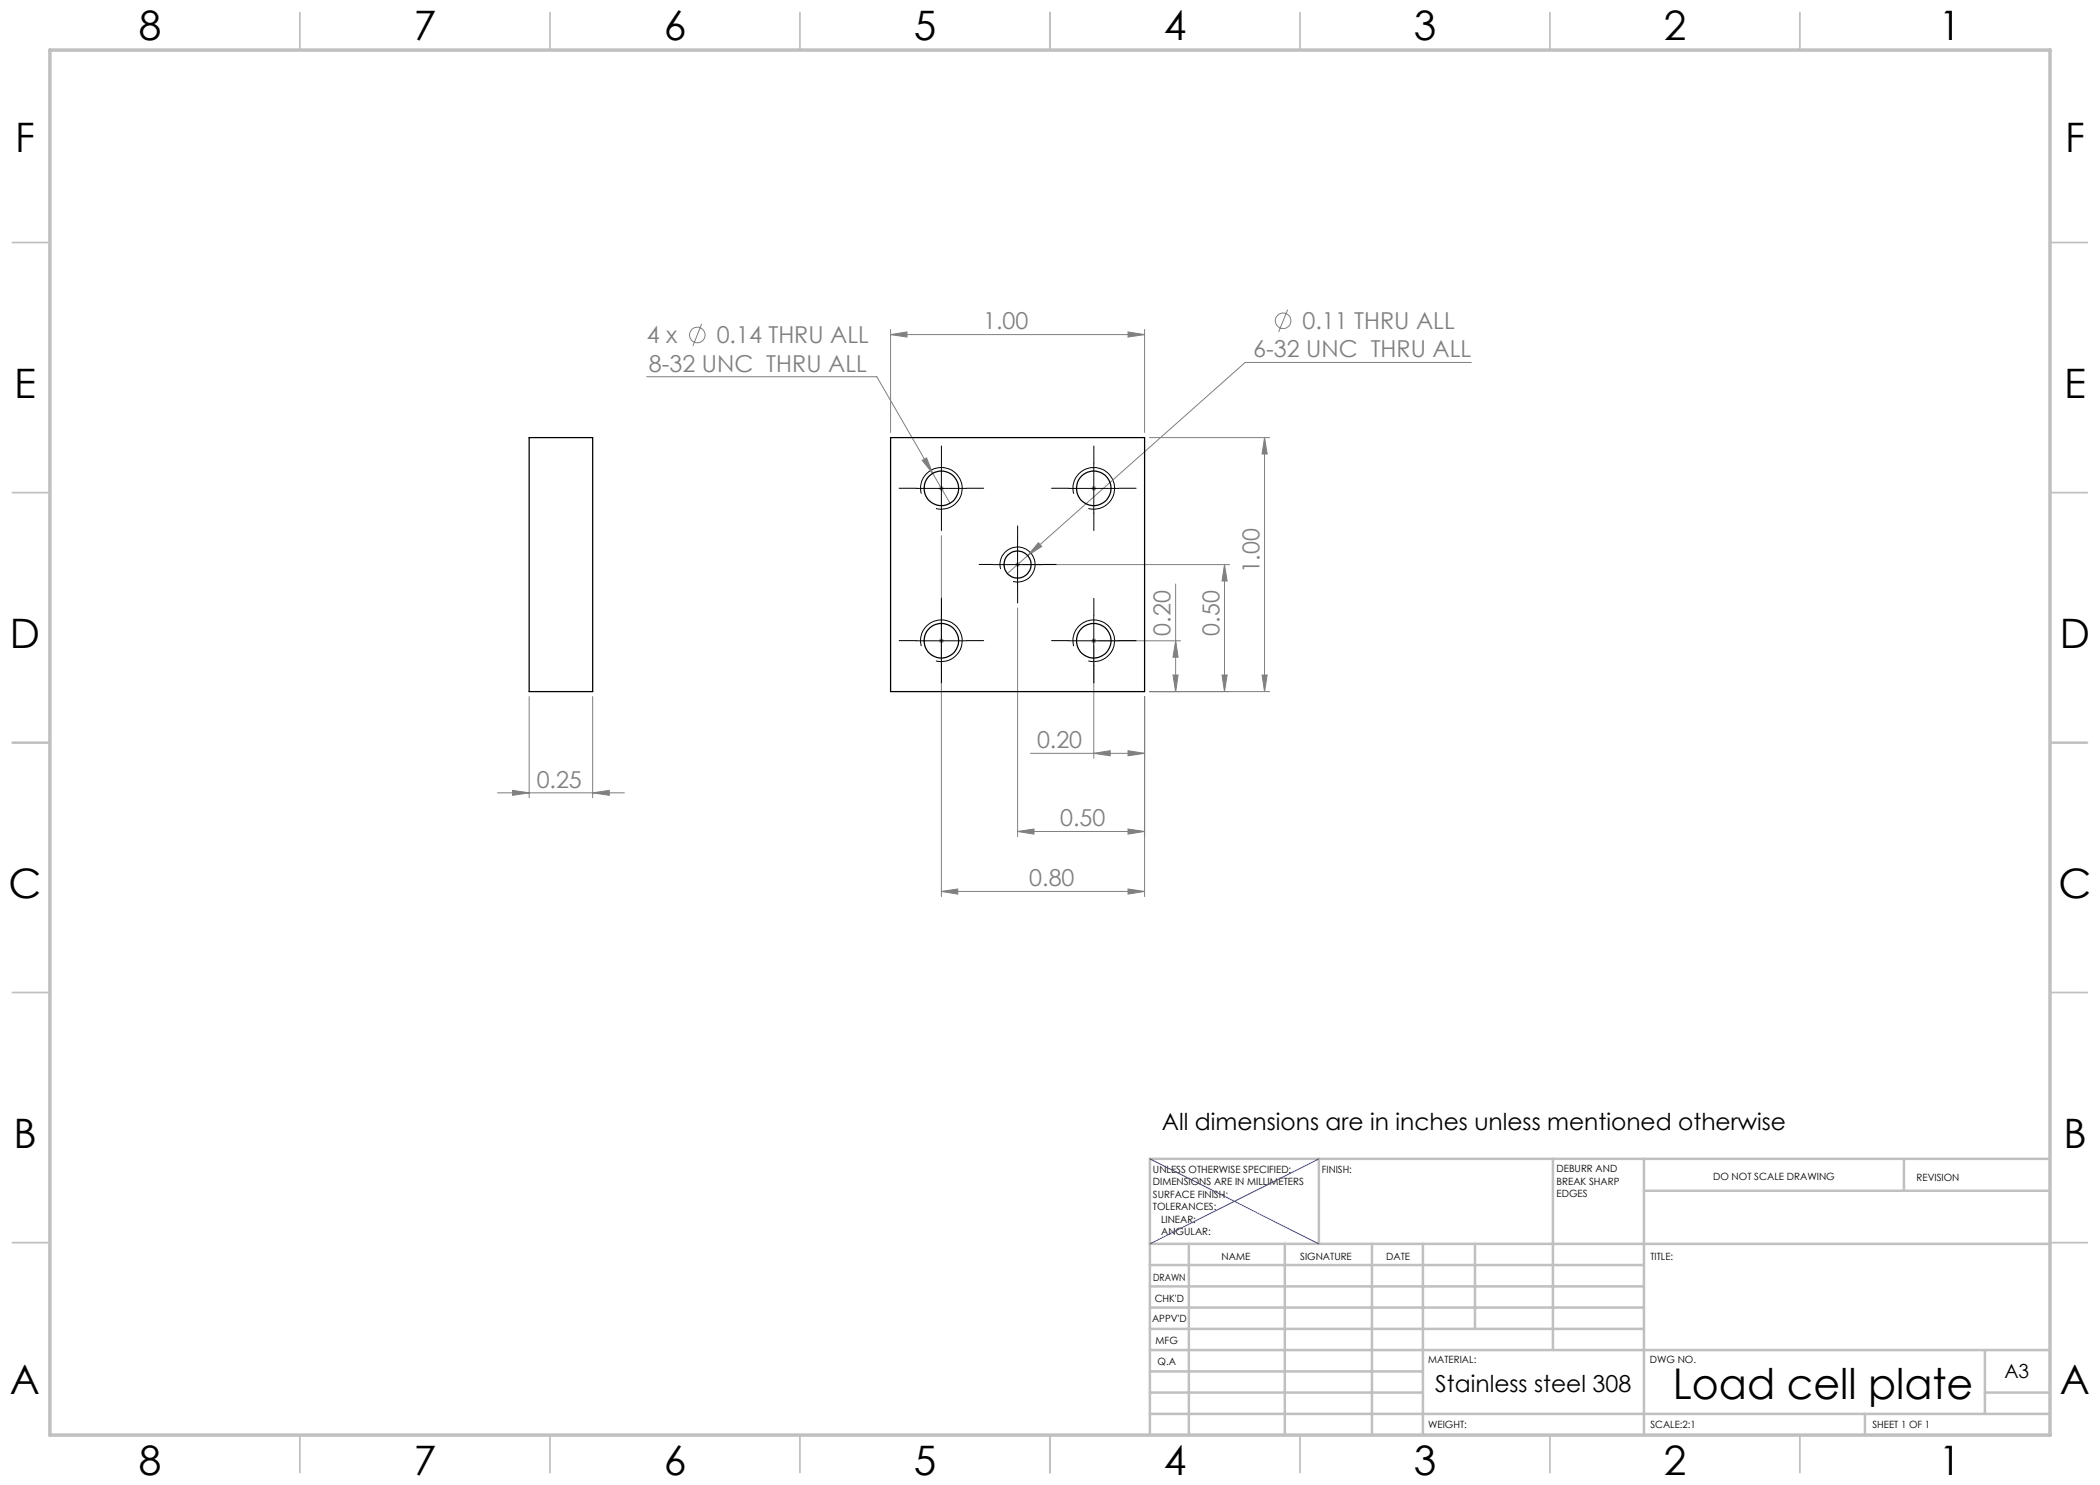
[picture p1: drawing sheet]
<svg xmlns="http://www.w3.org/2000/svg" width="420mm" height="297mm" viewBox="0 0 420 297" stroke-linecap="round" stroke-linejoin="round" font-family="sans-serif">
<g fill="none" stroke="#808080" stroke-width=".2">
<path d="M129.3 75.3h46.1l11.1 19.4M140.3 64.8l-1.7 4.4M178.1 66.9l3.3-.5v1zM178.1 65.9v20.6M178.1 66.9h50.8M225.6 66.4l3.3 .5-3.3 .5zM228.9 65.9v20.6M257.5 61.9l-1.8 4.5M294.3 72.5h-45.3l-47.5 42.2M184.4 92.1l.9-.5 1.2 3.1zM186.5 94.7l3.5 5.9M187.8 97.7h1"/>
<path d="M187.9 97.3l.7 .7M188.3 97.2v1M188.6 97.3l-.7 .7M218.3 97.7h1M218.4 97.3l.7 .7M218.8 97.2v1M219.1 97.3l-.7 .7M229.9 87.5h24M252.9 87.5v50.8M252.9 87.5l.5 3.3h-1zM188.3 107.1v72.2M203 112.9h1"/>
<path d="M203.2 112.6l.7 .7M203.5 112.4v1M203.9 112.6l-.7 .7M204.5 112.9h41.4M207.7 108.5l.7 .8-2.9 1.8zM235.1 116.8v21.5M244.9 112.9v25.4M244.9 112.9l.5 3.3h-1zM105.8 139.3v20.3M118.5 139.3v20.3M187.8 128.2h1M187.9 127.8l.7 .7"/>
<path d="M188.6 127.8l-.7 .7M203.5 121.6v45.7M218.3 128.2h1M218.4 127.8l.7 .7M218.8 127.6v1.1M218.8 129.1v22.6M219.1 127.8l-.7 .7M219.7 128.2h16.4M228.9 139.3v40M229.9 138.3h24M234.6 135h1l-.5 3.3zM235.1 128.2l.5 3.2h-1z"/>
<path d="M244.4 135h1l-.5 3.3zM252.4 135h1l-.5 3.3zM99.5 158.6h25.4M102.5 158.1l3.3 .5-3.3 .5zM118.5 158.6l3.3-.5v1zM206.1 150.7h22.8M218.8 150.7l3.2-.6v1.1zM225.6 150.1l3.3 .6-3.3 .5zM188.3 178.3l3.3-.5v1zM188.3 178.3h40.6M203.5 166.3l3.3-.5v1zM203.5 166.3h25.4"/>
<path d="M225.6 165.8l3.3 .5-3.3 .5zM225.6 177.8l3.3 .5-3.3 .5z"/>
<circle cx="139.4" cy="67" r="1.56"/>
<circle cx="256.6" cy="64.2" r="1.55"/>
</g>
<g fill="none" stroke="#000" stroke-width=".2">
<path d="M183.3 97.7h10M184.3 98.7a4.2 4.2 0 0 1 3.6-5.2 4.2 4.2 0 0 1 4.5 4.6 4.2 4.2 0 0 1-5.2 3.6M188.3 92.7v10M213.7 97.7h10M214.7 98.7a4.2 4.2 0 0 1 3.7-5.2 4.2 4.2 0 0 1 4.5 4.6 4.2 4.2 0 0 1-5.2 3.6M218.8 92.7v10M198.5 112.9h10M200.1 113.8a3.5 3.5 0 0 1 3.1-4.4 3.5 3.5 0 0 1 3.8 3.9 3.5 3.5 0 0 1-4.4 3M203.5 107.9v10M183.3 128.2h10M184.3 129.2a4.2 4.2 0 0 1 3.6-5.2 4.2 4.2 0 0 1 4.5 4.6 4.2 4.2 0 0 1-5.2 3.6M188.3 123.2v9.9"/>
<path d="M213.7 128.2h10M214.7 129.2a4.2 4.2 0 0 1 3.7-5.2 4.2 4.2 0 0 1 4.5 4.6 4.2 4.2 0 0 1-5.2 3.6M218.8 123.2v9.9"/>
</g>
<g fill="none" stroke="#c0c0c0" stroke-width=".35">
<path d="M60 2.5v7.5M110 2.5v7.5M160 2.5v7.5M210 2.5v7.5M260 2.5v7.5M310 2.5v7.5M360 2.5v7.5M2.5 48.5h7.5M410 48.5h7.5M2.5 98.5h7.5M410 98.5h7.5M2.5 148.5h7.5"/>
<path d="M410 148.5h7.5M2.5 198.5h7.5M410 198.5h7.5M2.5 248.5h7.5M410 248.5h7.5M60 287v7.5M110 287v7.5M160 287v7.5M210 287v7.5M260 287v7.5M310 287v7.5M360 287v7.5"/>
</g>
<g fill="none" stroke="#c0c0c0" stroke-width=".5">
<path d="M263.8 231.8v17M310.6 231.8v38.2M328.8 231.8v55.2M328.8 238.2h81.2M380.8 231.8v6.4M410 231.8h-180v55.2M230 248.8h180M230 257.3h98.8M230 253h98.8M237.8 248.8v38.2M257 248.8v38.2M274.4 248.8v38.2"/>
<path d="M284.6 248.8v38.2M295 248.8v17M230 265.8h98.8M230 261.5h98.8M230 278.5h54.6M230 274.3h54.6M230 270h180M397 278.5h13M397 270v12.8M230 282.8h180M373 282.8v4.2"/>
</g>
<path d="M10 10h400v277h-400z" fill="none" stroke="#c0c0c0" stroke-width=".7"/>
<path d="M230 231.8l33.8 17M263.8 231.8l-33.8 17" fill="none" stroke="#00f" stroke-width=".2"/>
<g fill="none" stroke="#000" stroke-width=".2" stroke-dasharray="15.2 1.3 1.3 1.3">
<path d="M183.3 97.7h-3.5M188.3 92.7v-3.5M193.3 97.7h3.4M213.8 97.7h-3.5M218.8 92.7v-3.5M223.8 97.7h3.4M188.3 102.7v3.4M198.5 112.9h-2.7M203.5 107.9v-2.7M203.5 117.9v2.7M208.5 112.9h2.7M218.8 102.7v3.4"/>
<path d="M183.3 128.1h-3.5M188.3 123.1v-3.4M188.3 133.1v3.5M193.3 128.1h3.4M213.8 128.1h-3.5M218.8 123.1v-3.4M218.8 133.1v3.5M223.8 128.1h3.4"/>
</g>
<g fill="#808080">
<path d="M118.5 158.6l3.3-.5v1zM102.5 158.1l3.3 .5-3.3 .5zM225.6 66.4l3.3 .5-3.3 .5zM178.1 66.9l3.3-.5v1z"/>
<path d="M203.5 166.3l3.3-.5v1zM225.6 165.8l3.3 .5-3.3 .5zM188.3 178.3l3.3-.5v1zM225.6 177.8l3.3 .5-3.3 .5zM218.8 150.7l3.2-.6v1.1zM225.6 150.1l3.3 .6-3.3 .5zM207.7 108.5l-2.2 2.6 2.9-1.8zM184.4 92.1l2.1 2.6-1.2-3.1z"/>
<path d="M252.4 135h1l-.5 3.3zM252.9 87.5l.5 3.3h-1zM234.6 135h1l-.5 3.3zM235.1 128.2l.5 3.2h-1zM244.4 135h1l-.5 3.3zM244.9 112.9l.5 3.3h-1z"/>
</g>
<g fill="none" stroke="#000" stroke-width=".25">
<path d="M105.8 87.5h12.7v50.8h-12.7zM178.1 87.5h50.8v50.8h-50.8z"/>
<circle cx="188.3" cy="97.7" r="3.4"/>
<circle cx="218.7" cy="97.7" r="3.4"/>
<circle cx="203.5" cy="112.9" r="2.7"/>
<circle cx="188.3" cy="128.1" r="3.4"/>
<circle cx="218.7" cy="128.1" r="3.4"/>
</g>
<text font-size="8.5" x="334.6" y="279.7">Load cell plate</text>
<g font-size="8.1">
<text x="27.8" y="8">8</text>
<text x="82.8" y="8">7</text>
<text x="132.8" y="8">6</text>
<text x="182.8" y="8">5</text>
<text x="232.8" y="8">4</text>
<text x="282.8" y="8">3</text>
<text x="332.8" y="8">2</text>
<text x="387.8" y="8">1</text>
<text x="3" y="30.4">F</text>
<text x="413" y="30.4">F</text>
<text x="2.8" y="79.6">E</text>
<text x="412.8" y="79.6">E</text>
<text x="2" y="129.6">D</text>
<text x="412" y="129.6">D</text>
<text x="1.7" y="179.6">C</text>
<text x="411.7" y="179.6">C</text>
<text x="2.7" y="229.6">B</text>
<text x="412.7" y="229.6">B</text>
<text x="2" y="278.9">A</text>
<text x="412" y="278.9">A</text>
<text x="27.8" y="295">8</text>
<text x="82.8" y="295">7</text>
<text x="132.8" y="295">6</text>
<text x="182.8" y="295">5</text>
<text x="232.8" y="295">4</text>
<text x="282.8" y="295">3</text>
<text x="332.8" y="295">2</text>
<text x="387.8" y="295">1</text>
</g>
<g font-size="4.7" fill="#808080">
<text x="196.6" y="65.9">1.00</text>
<text x="260.5" y="65.8">0.11 THRU ALL</text>
<text x="129.4" y="68.7">4 x</text>
<text x="143.3" y="68.7">0.14 THRU ALL</text>
<text x="250.6" y="71.5">6-32 UNC THRU ALL</text>
<text x="129.8" y="74.3">8-32 UNC THRU ALL</text>
<text x="251.9" y="114.7" transform="rotate(-90 251.9 114.7)">1.00</text>
<text x="234.1" y="127.1" transform="rotate(-90 234.1 127.1)">0.20</text>
<text x="243.9" y="127.1" transform="rotate(-90 243.9 127.1)">0.50</text>
<text x="207.4" y="149.6">0.20</text>
<text x="107.3" y="157.5">0.25</text>
<text x="212" y="165.3">0.50</text>
<text x="205.9" y="177.3">0.80</text>
</g>
<g font-size="4.7">
<text x="232.4" y="226.1">All dimensions are in inches unless mentioned otherwise</text>
<text x="287.1" y="278.3">Stainless steel 308</text>
</g>
<text font-size="3.9" x="400.9" y="275.5">A3</text>
<g font-size="2">
<text x="230.6" y="234.6">UNLESS OTHERWISE SPECIFIED:</text>
<text x="230.6" y="237.1">DIMENSIONS ARE IN MILLIMETERS</text>
<text x="230.6" y="239.6">SURFACE FINISH:</text>
<text x="264.4" y="234.6">FINISH:</text>
<text x="311.3" y="234.5">DEBURR AND</text>
<text x="311.3" y="237">BREAK SHARP</text>
<text x="311.3" y="239.5">EDGES</text>
<text x="342.6" y="236">DO NOT SCALE DRAWING</text>
<text x="383.3" y="236.2">REVISION</text>
<text x="230.6" y="242.1">TOLERANCES:</text>
<text x="232.2" y="244.6">LINEAR:</text>
<text x="232.2" y="247.1">ANGULAR:</text>
<text x="244.3" y="252">NAME</text>
<text x="260" y="251.9">SIGNATURE</text>
<text x="277.2" y="251.9">DATE</text>
<text x="330.1" y="251.9">TITLE:</text>
<text x="230.6" y="256.1">DRAWN</text>
<text x="230.9" y="260.3">CHK'D</text>
<text x="230.4" y="264.4">APPV'D</text>
<text x="231.1" y="268.8">MFG</text>
<text x="231.5" y="273">Q.A</text>
<text x="285.6" y="272.5">MATERIAL:</text>
<text x="330" y="272.5">DWG NO.</text>
<text x="285.6" y="285.5">WEIGHT:</text>
<text x="330.1" y="285.6">SCALE:2:1</text>
<text x="374.5" y="285.6">SHEET 1 OF 1</text>
</g>
</svg>
